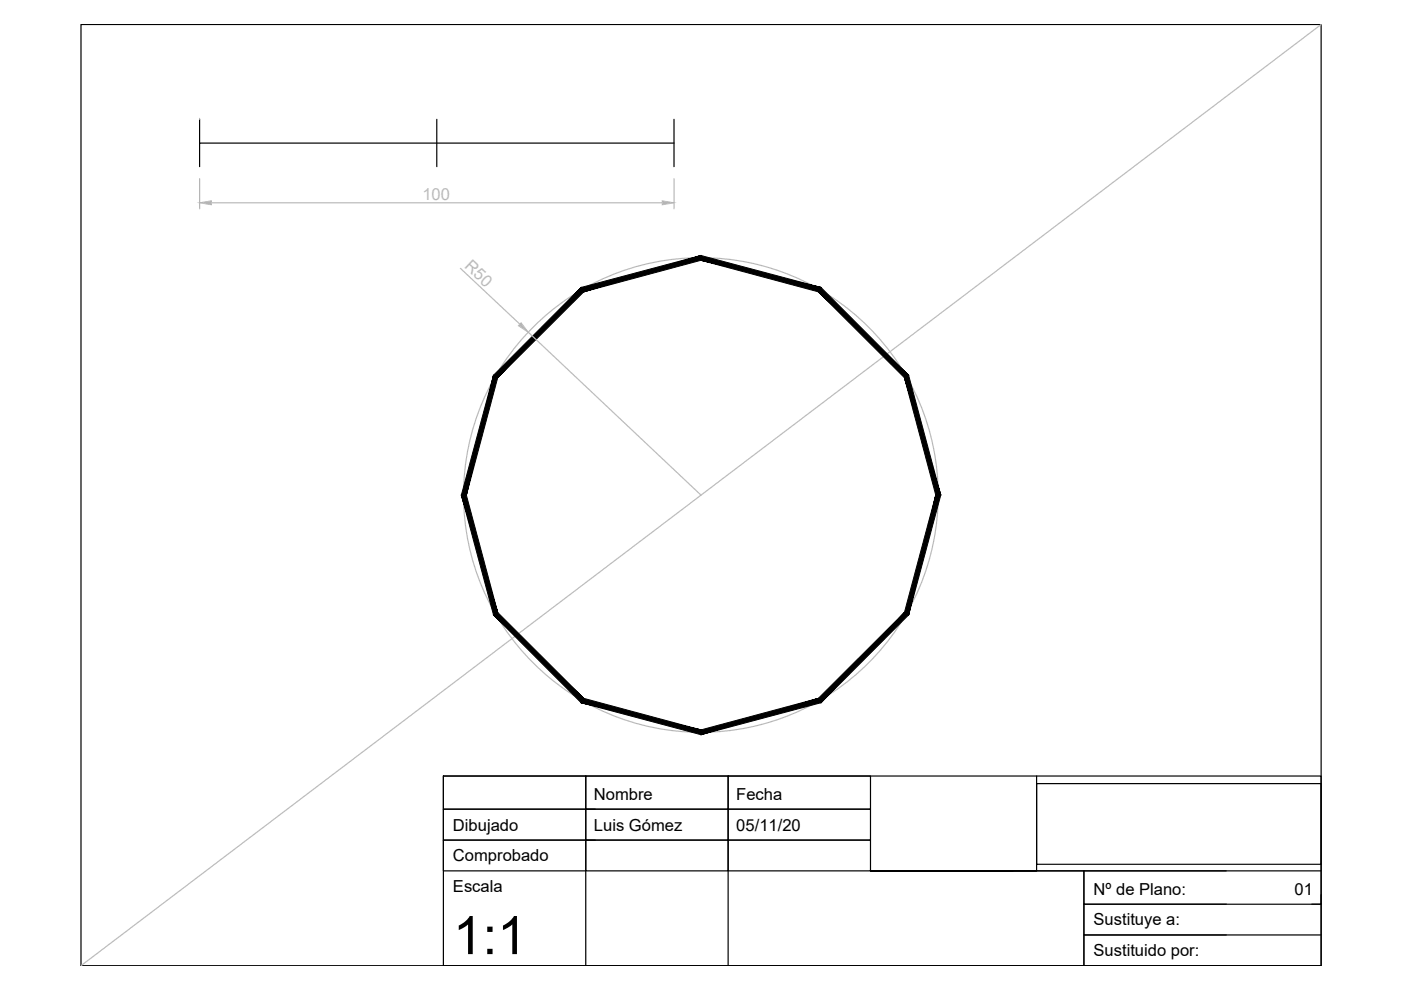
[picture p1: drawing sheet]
<svg xmlns="http://www.w3.org/2000/svg" width="297mm" height="210mm" viewBox="0 0 297 210" stroke-linecap="round" stroke-linejoin="round" font-family="sans-serif">
<!-- layer: 0 -->
<g fill="none" stroke="#000" stroke-width=".25">
<path d="M17.2 5.2h262.9v199.6h-262.9zM42.3 25.3v5M92.6 25.3v10M142.9 30.3h-100.6v5M142.9 25.3v10M94 164.5h186.1v40.3h-186.1zM94 164.5h30.2v7.1h-30.2zM94 171.6h30.2v6.5h-30.2zM94 178.1h30.2v6.5h-30.2zM124.2 164.5h30.2v7.1h-30.2zM124.2 171.6h30.2v6.5h-30.2zM124.2 178.1h30.2v6.5h-30.2z"/>
<path d="M124.2 171.6h2M124.2 178.1h2M154.4 164.5h30.2v7.1h-30.2zM154.4 171.6h30.2v6.5h-30.2zM154.4 178.1h30.2v6.5h-30.2zM219.8 164.5v20.1h-35.2h45.2v20.2M219.8 166.1h60.3v17.1h-60.3zM124.2 184.6v20.2M154.4 184.6v20.2M214.7 184.6h-30.1h95.5M260 184.6h-30.2v7.1h30.2M280.1 191.7h-50.3v6.5h30.2"/>
<path d="M280.1 198.2h-50.3v6.6h30.2M280.1 189.7v2h-2"/>
</g>
<!-- layer: Auxiliar -->
<g fill="none" stroke="#bababa" stroke-width=".25">
<path d="M280.1 5.2l-262.9 199.6M42.3 25.3h.1M42.3 37.9v6.4M142.9 37.9v6.4M44.8 43h95.6M97.6 56.9l12.6 11.8M112 70.5l36.6 34.5"/>
<circle cx="148.6" cy="105" r="50.3"/>
</g>
<!-- layer: 0 -->
<path d="M123.8 61.9l24.8-6.7v-1zM123.2 60.9l25.4-6.7-24.8 7.7zM123.2 60.9l-17.7 19.2 18.3-18.2zM123.2 60.9l-17.7 19.2-.9-.5zM104.6 79.6l-5.7 25.4 6.6-24.9zM104.6 79.6l-5.7 25.4h-1.1zM97.8 105l7.7 24.9-6.6-24.9zM97.8 105l7.7 24.9-.9 .5zM104.6 130.4l19.2 17.7-18.3-18.2zM104.6 130.4l19.2 17.7-.6 .9zM123.8 148.1l-.6 .9 25.4 5.8zM123.2 149l25.4 5.8v1zM148.6 154.8v1l24.9-7.7zM148.6 155.8l24.9-7.7 .6 .9zM173.5 148.1l.6 .9 17.7-19.1zM191.8 129.9l.8 .5-18.5 18.6zM198.4 105l-6.6 24.9 .8 .5zM198.4 105h1.1l-6.9 25.4zM191.8 80.1l6.6 24.9h1.1zM191.8 80.1l.8-.5 6.9 25.4zM173.5 61.9l18.3 18.2 .8-.5zM174.1 60.9l18.5 18.7-19.1-17.7zM148.6 55.2l24.9 6.7 .6-1zM148.6 54.2l25.5 6.7-25.5-5.7z" fill="#000" stroke="#000" stroke-width=".21"/>
<!-- layer: Auxiliar -->
<g fill="#bababa" stroke="#bababa" stroke-width=".21">
<path d="M110.5 68.4l1.5 2.1-2.1-1.4z"/>
<path d="M42.3 43l2.5-.4v.8z"/>
<path d="M140.4 42.6l2.5 .4-2.5 .4z"/>
</g>
<text font-size="11.2" x="96" y="202.3">1:1</text>
<g font-size="3.5" fill="#bababa">
<text x="89.6" y="42.3">100</text>
<text x="98.3" y="56.6" transform="rotate(43 98.3 56.6)">R50</text>
</g>
<g font-size="3.5">
<text x="125.9" y="169.6">Nombre</text>
<text x="156.1" y="169.6">Fecha</text>
<text x="96" y="176.1">Dibujado</text>
<text x="125.9" y="176.1">Luis Gómez</text>
<text x="156.1" y="176.1">05/11/20</text>
<text x="96" y="182.7">Comprobado</text>
<text x="96" y="189.2">Escala</text>
<text x="231.8" y="189.7">Nº de Plano:</text>
<text x="274.5" y="189.7">01</text>
<text x="231.8" y="196.2">Sustituye a:</text>
<text x="231.8" y="202.8">Sustituido por:</text>
</g>
</svg>
